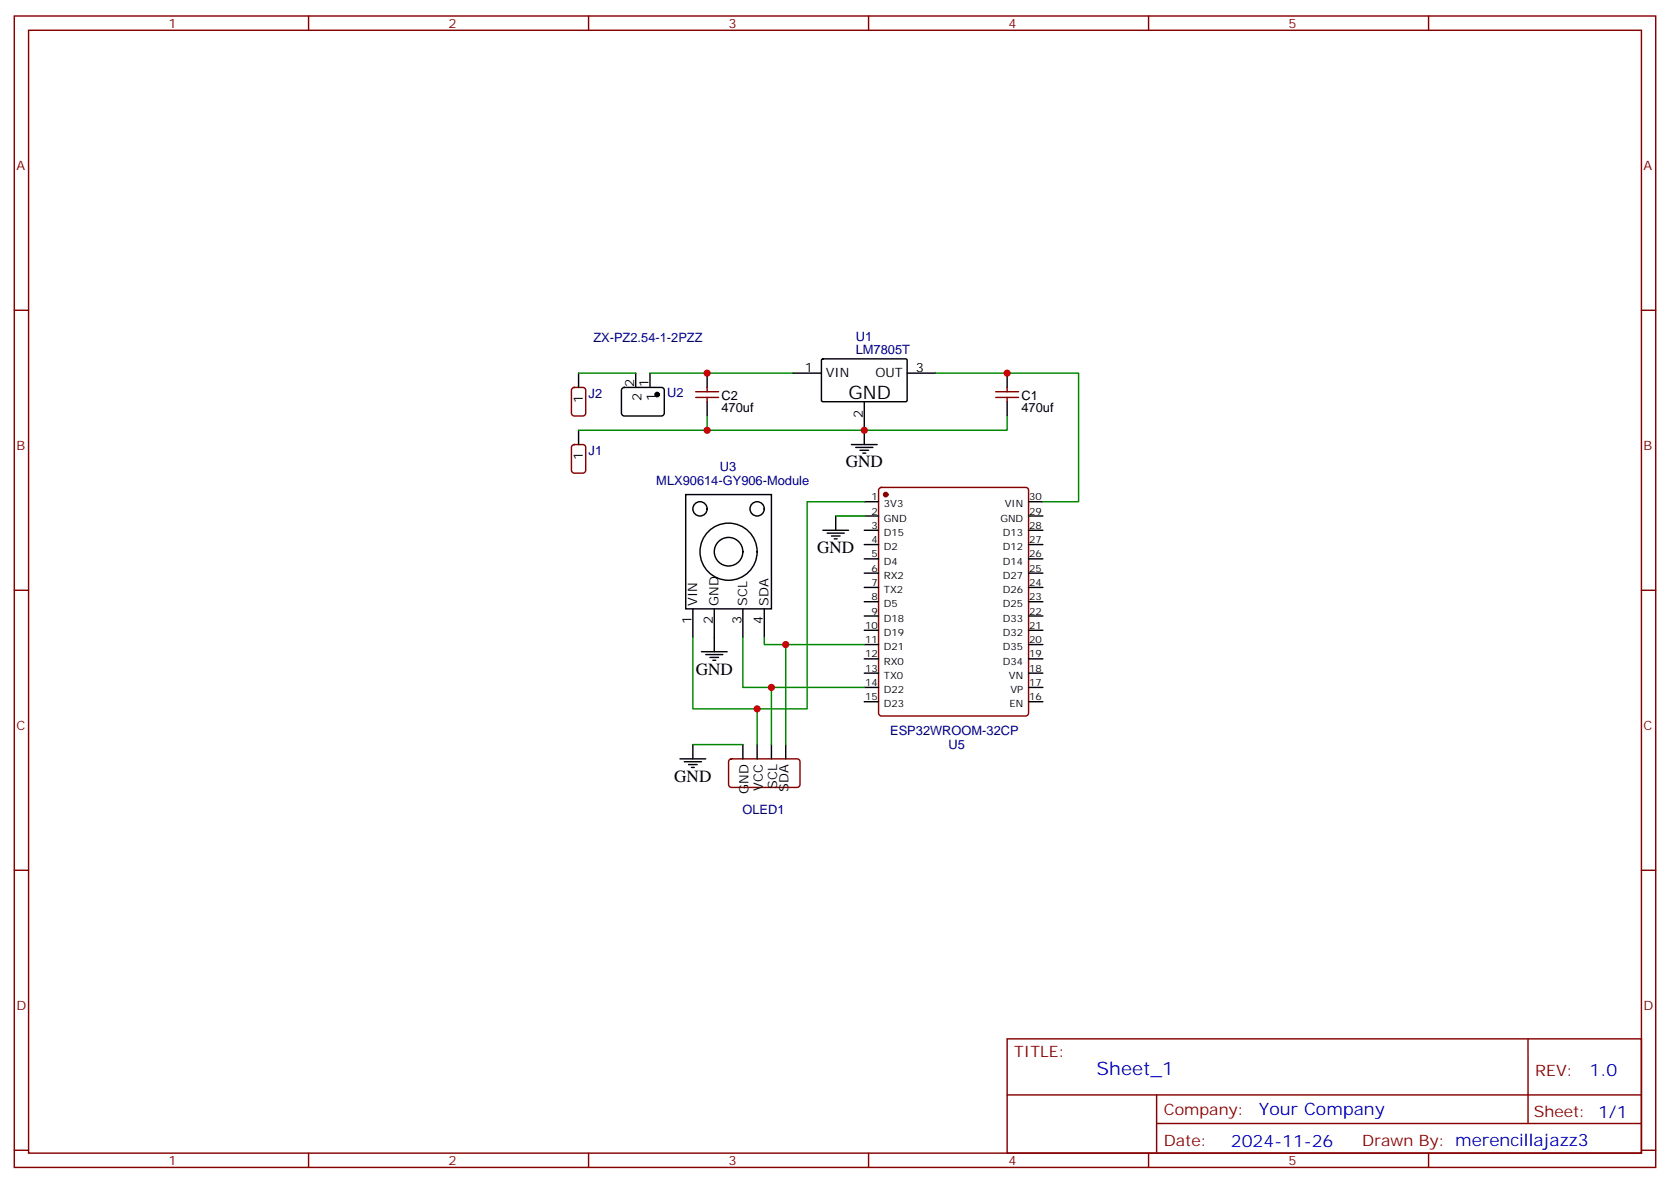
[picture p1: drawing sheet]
<svg xmlns="http://www.w3.org/2000/svg" width="412mm" height="292mm" viewBox="0 0 412 292" stroke-linecap="round" stroke-linejoin="round" font-family="sans-serif">
<g fill="none" stroke="#870000" stroke-width=".35">
<path d="M3.5 4h405.4v284.3h-405.4zM7.1 7.5h398.2v277.3h-398.2zM76.2 4v3.5M145.3 4v3.5M214.5 4v3.5M283.6 4v3.5M352.8 4v3.5M3.5 76.6h3.6M405.3 76.6h3.6M141.3 95.9l.5-.2h2.1a.71 .71 0 0 1 .7 .7v5.6a.76 .76 0 0 1-.7 .7h-2.1a.76 .76 0 0 1-.7-.7v-5.6zM171.8 98.1h5.6M171.8 96.7h5.6"/>
<path d="M174.6 95.7v1M174.6 98.1v1.1M245.9 98.1h5.6M245.9 96.7h5.6M248.7 95.7v1M248.7 98.1v1.1M141.3 110l.5-.2h2.1a.71 .71 0 0 1 .7 .7v5.6a.76 .76 0 0 1-.7 .7h-2.1a.76 .76 0 0 1-.7-.7v-5.6zM3.5 145.8h3.6M405.3 145.8h3.6M3.5 214.9h3.6M405.3 214.9h3.6M248.7 256.5h156.6v28.3h-156.6z"/>
<path d="M377.3 256.6v20.8M248.7 270.4h156.5M285.6 277.4h119.6M285.6 270.4v14.1M3.5 284.1h3.6M76.2 284.8v3.5M145.3 284.8v3.5M214.5 284.8v3.5M283.6 284.8v3.5M352.8 284.8v3.5M405.3 284.1h3.6"/>
</g>
<g fill="none" stroke="#000" stroke-width=".35">
<path d="M142.9 92.1v3.6M153.7 95.9l.5-.2h9.1a.71 .71 0 0 1 .7 .7v5.6a.76 .76 0 0 1-.7 .7h-9.1a.76 .76 0 0 1-.7-.7v-5.6zM157 92.1v3.6M160.5 92.1v3.6M174.6 92.1v3.6M174.6 99.2v3.5M195.8 92.1h7M202.9 88.8l.3-.2 20.6 .1 .2 .3v10l-.3 .2-20.7-.1-.2-.3zM213.4 99.2v7.1M224 92.1h7.1M248.7 92.1v3.6M248.7 99.2v3.5"/>
<path d="M142.9 106.3v3.5"/>
</g>
<circle cx="162.3" cy="97.4" r=".53" fill="#000" stroke="#000" stroke-width=".35"/>
<g fill="#fff" stroke="#000" stroke-width=".35">
<path d="M169.3 122.1h21.2v28.3h-21.2z"/>
<circle cx="187" cy="125.7" r="1.76"/>
<circle cx="172.9" cy="125.7" r="1.76"/>
<circle cx="179.9" cy="136.2" r="7.1"/>
<circle cx="179.9" cy="136.2" r="3.5"/>
</g>
<g fill="none" stroke="#000" stroke-width=".35">
<path d="M210.3 109.8h6.3M211.3 110.5h4.2M212.4 111.2h2.1M213.1 111.9h.7M213.4 106.3v3.5M203.2 131h6.3M204.3 131.7h4.2M205.3 132.4h2.1M206 133.1h.7M206.4 127.4v3.6M213.4 123.9h3.6M213.4 127.4h3.6"/>
<path d="M213.4 131h3.6M213.4 134.5h3.6M213.4 138h3.6M254 123.9h3.5M254 127.4h3.5M254 131h3.5M254 134.5h3.5M254 138h3.5M171.1 150.4v7M176.4 150.4v10.5M183.4 150.4v7M188.7 150.4v7"/>
<path d="M213.4 141.5h3.6M213.4 145.1h3.6M213.4 148.6h3.6M213.4 152.1h3.6M213.4 155.6h3.6M213.4 159.2h3.6M254 141.5h3.5M254 145.1h3.5M254 148.6h3.5M254 152.1h3.5M254 155.6h3.5M254 159.2h3.5"/>
<path d="M173.2 160.9h6.4M174.3 161.6h4.2M175.3 162.3h2.1M176 163.1h.7M213.4 162.7h3.6M213.4 166.2h3.6M213.4 169.8h3.6M213.4 173.3h3.6M254 162.7h3.5M254 166.2h3.5M254 169.8h3.5M254 173.3h3.5"/>
<path d="M167.9 187.4h6.4M169 188.1h4.2M170 188.8h2.2M170.7 189.5h.7M171.1 183.9v3.5M183.4 183.9v3.5M187 183.9v3.5M190.5 183.9v3.5M194 183.9v3.5"/>
</g>
<path d="M217.2 120.6l.5-.2h35.6a.71 .71 0 0 1 .7 .7v55a.76 .76 0 0 1-.7 .7h-35.6a.76 .76 0 0 1-.7-.7v-55zM180.2 187.6l.4-.2h16.2a.71 .71 0 0 1 .8 .7v5.6a.76 .76 0 0 1-.8 .8h-16.2a.76 .76 0 0 1-.7-.8v-5.6z" fill="none" stroke="#870000" stroke-width=".35"/>
<circle cx="218.7" cy="122.1" r=".53" fill="#870000" stroke="#870000" stroke-width=".35"/>
<g fill="none" stroke="#008700" stroke-width=".35">
<path d="M142.9 92.1h14.1M160.5 92.1h35.3M231.1 92.1h35.2v31.8h-8.8M142.9 106.3h31.7M174.6 102.7v3.6h74.1v-3.6M206.4 127.4h7M213.4 123.9h-14.1v51.1h-28.2v-17.6M183.4 157.4v12.4h30M188.7 157.4v1.8h24.7M194 159.2v24.7M187 175v8.9M190.5 169.8v14.1"/>
<path d="M171.1 183.9h12.3"/>
</g>
<g fill="#c00">
<circle cx="213.4" cy="106.3" r=".88"/>
<circle cx="174.6" cy="92.1" r=".88"/>
<circle cx="174.6" cy="106.3" r=".88"/>
<circle cx="248.7" cy="92.1" r=".88"/>
<circle cx="187" cy="175" r=".88"/>
<circle cx="190.5" cy="169.8" r=".88"/>
<circle cx="194" cy="159.2" r=".88"/>
</g>
<text font-size="4.6" x="209.5" y="98.5">GND</text>
<text font-size="4.6" fill="#00f" x="270.8" y="265.6">Sheet_1</text>
<g font-size="4.2">
<text x="208.8" y="115.4">GND</text>
<text x="201.8" y="136.6">GND</text>
<text x="171.8" y="166.6">GND</text>
<text x="166.5" y="193">GND</text>
</g>
<g font-size="4.2" fill="#00f">
<text x="392.5" y="265.8">1.0</text>
<text x="310.9" y="275.4">Your Company</text>
<text x="304" y="283.2">2024-11-26</text>
</g>
<g font-size="3.9" fill="#800">
<text x="250.5" y="261.1">TITLE:</text>
<text x="379.1" y="265.8">REV:</text>
<text x="287.4" y="275.3">Company:</text>
<text x="378.7" y="275.9">Sheet: 1/1</text>
<text x="287.4" y="283">Date:</text>
<text x="336.4" y="283.1">Drawn By: merencillajazz3</text>
</g>
<g font-size="3.2" fill="#800">
<text x="41.6" y="6.9">1</text>
<text x="110.8" y="6.9">2</text>
<text x="179.9" y="6.9">3</text>
<text x="249.1" y="6.9">4</text>
<text x="318.2" y="6.9">5</text>
<text x="4.1" y="42.1">A</text>
<text x="405.9" y="42.1">A</text>
<text x="4.1" y="111.2">B</text>
<text x="405.9" y="111.2">B</text>
<text x="4.1" y="180.3">C</text>
<text x="405.9" y="180.3">C</text>
<text x="4.1" y="249.5">D</text>
<text x="405.9" y="249.5">D</text>
<text x="41.6" y="287.8">1</text>
<text x="110.8" y="287.8">2</text>
<text x="179.9" y="287.8">3</text>
<text x="249.1" y="287.8">4</text>
<text x="318.2" y="287.8">5</text>
</g>
<g font-size="3.2" fill="#000080">
<text x="146.5" y="84.5">ZX-PZ2.54-1-2PZZ</text>
<text x="211.3" y="87.5">LM7805T</text>
<text x="211.3" y="84.1">U1</text>
<text x="145.3" y="98.3">J2</text>
<text x="164.7" y="98">U2</text>
<text x="145.3" y="112.4">J1</text>
<text x="162.1" y="119.9">MLX90614-GY906-Module</text>
<text x="177.8" y="116.3">U3</text>
<text x="219.8" y="181.5">ESP32WROOM-32CP</text>
<text x="234.2" y="185">U5</text>
<text x="183.3" y="200.9">OLED1</text>
</g>
<g font-size="3.2">
<text x="156.6" y="95.5" transform="rotate(-90 156.6 95.5)">2</text>
<text x="160.2" y="95.5" transform="rotate(-90 160.2 95.5)">1</text>
<text x="198.7" y="91.8">1</text>
<text x="203.9" y="93.2">VIN</text>
<text x="216.2" y="93.2">OUT</text>
<text x="226.1" y="91.8">3</text>
<text x="143.9" y="99.5" transform="rotate(-90 143.9 99.5)">1</text>
<text x="158.4" y="99" transform="rotate(-90 158.4 99)">2</text>
<text x="161.9" y="99" transform="rotate(-90 161.9 99)">1</text>
<text x="178.2" y="101.8">470uf</text>
<text x="178.2" y="98.7">C2</text>
<text x="252.2" y="101.8">470uf</text>
<text x="252.2" y="98.7">C1</text>
<text x="213.1" y="103.3" transform="rotate(-90 213.1 103.3)">2</text>
<text x="143.9" y="113.6" transform="rotate(-90 143.9 113.6)">1</text>
<text x="172.2" y="149.6" transform="rotate(-90 172.2 149.6)">VIN</text>
<text x="177.4" y="149.6" transform="rotate(-90 177.4 149.6)">GND</text>
<text x="184.5" y="149.6" transform="rotate(-90 184.5 149.6)">SCL</text>
<text x="189.8" y="149.6" transform="rotate(-90 189.8 149.6)">SDA</text>
<text x="170.7" y="154.1" transform="rotate(-90 170.7 154.1)">1</text>
<text x="176" y="154.1" transform="rotate(-90 176 154.1)">2</text>
<text x="183.1" y="154.1" transform="rotate(-90 183.1 154.1)">3</text>
<text x="188.4" y="154.1" transform="rotate(-90 188.4 154.1)">4</text>
<text x="184.9" y="196" transform="rotate(-90 184.9 196)">GND</text>
<text x="188.4" y="195.3" transform="rotate(-90 188.4 195.3)">VCC</text>
<text x="191.9" y="194.8" transform="rotate(-90 191.9 194.8)">SCL</text>
<text x="194.7" y="195.5" transform="rotate(-90 194.7 195.5)">SDA</text>
</g>
<g font-size="2.5">
<text x="215.2" y="123.5">1</text>
<text x="218.3" y="125.3">3V3</text>
<text x="248.1" y="125.3">VIN</text>
<text x="254.2" y="123.5">30</text>
<text x="215.2" y="127.1">2</text>
<text x="215.2" y="130.6">3</text>
<text x="218.3" y="128.8">GND</text>
<text x="247" y="128.8">GND</text>
<text x="254.2" y="130.6">28</text>
<text x="254.2" y="127.1">29</text>
<text x="215.2" y="134.1">4</text>
<text x="215.2" y="137.7">5</text>
<text x="218.3" y="132.4">D15</text>
<text x="218.3" y="135.9">D2</text>
<text x="247.7" y="135.9">D12</text>
<text x="247.7" y="132.4">D13</text>
<text x="254.2" y="137.7">26</text>
<text x="254.2" y="134.1">27</text>
<text x="215.2" y="141.2">6</text>
<text x="218.3" y="139.4">D4</text>
<text x="218.3" y="142.9">RX2</text>
<text x="247.7" y="142.9">D27</text>
<text x="247.7" y="139.4">D14</text>
<text x="254.2" y="141.2">25</text>
<text x="215.2" y="144.7">7</text>
<text x="215.2" y="148.2">8</text>
<text x="218.3" y="146.5">TX2</text>
<text x="247.7" y="146.5">D26</text>
<text x="254.2" y="148.2">23</text>
<text x="254.2" y="144.7">24</text>
<text x="213.6" y="155.3">10</text>
<text x="215.2" y="151.8">9</text>
<text x="218.3" y="150">D5</text>
<text x="218.3" y="153.5">D18</text>
<text x="247.7" y="153.5">D33</text>
<text x="247.7" y="150">D25</text>
<text x="254.2" y="155.3">21</text>
<text x="254.2" y="151.8">22</text>
<text x="213.6" y="158.8">11</text>
<text x="218.3" y="157.1">D19</text>
<text x="218.3" y="160.6">D21</text>
<text x="247.7" y="157.1">D32</text>
<text x="247.7" y="160.6">D35</text>
<text x="254.2" y="158.8">20</text>
<text x="213.6" y="162.3">12</text>
<text x="213.6" y="165.9">13</text>
<text x="218.3" y="164.1">RX0</text>
<text x="218.3" y="167.6">TX0</text>
<text x="247.7" y="164.1">D34</text>
<text x="249.2" y="167.6">VN</text>
<text x="254.2" y="165.9">18</text>
<text x="254.2" y="162.3">19</text>
<text x="213.6" y="169.4">14</text>
<text x="213.6" y="172.9">15</text>
<text x="218.3" y="171.2">D22</text>
<text x="249.5" y="171.2">VP</text>
<text x="254.2" y="169.4">17</text>
<text x="254.2" y="172.9">16</text>
<text x="218.3" y="174.7">D23</text>
<text x="249.3" y="174.7">EN</text>
</g>
</svg>
